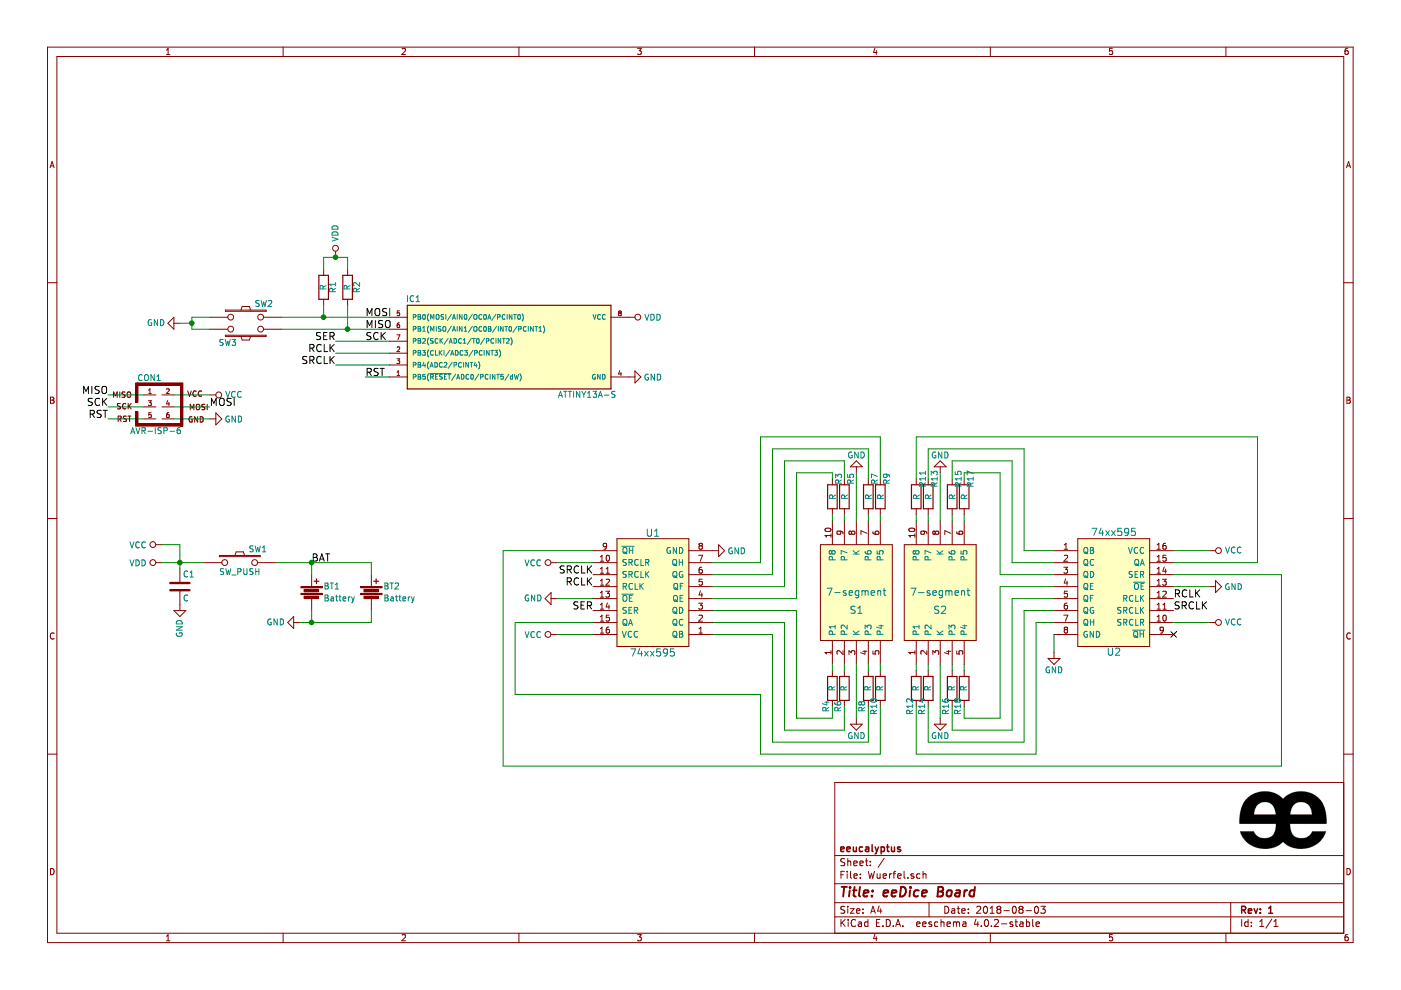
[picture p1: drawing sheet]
EESchema Schematic File Version 2
LIBS:power
LIBS:device
LIBS:transistors
LIBS:conn
LIBS:linear
LIBS:regul
LIBS:74xx
LIBS:cmos4000
LIBS:adc-dac
LIBS:memory
LIBS:xilinx
LIBS:microcontrollers
LIBS:dsp
LIBS:microchip
LIBS:analog_switches
LIBS:motorola
LIBS:texas
LIBS:intel
LIBS:audio
LIBS:interface
LIBS:digital-audio
LIBS:philips
LIBS:display
LIBS:cypress
LIBS:siliconi
LIBS:opto
LIBS:atmel
LIBS:contrib
LIBS:valves
LIBS:efm8bb10f8g-a-soic16
LIBS:Wuerfel-cache
EELAYER 25 0
EELAYER END
$Descr A4 11693 8268
encoding utf-8
Sheet 1 1
Title "eeDice Board"
Date "2018-08-03"
Rev "1"
Comp "eeucalyptus"
Comment1 ""
Comment2 ""
Comment3 ""
Comment4 ""
$EndDescr
$Comp
L GND #PWR01
U 1 1
P 5250 3150
F 0 "#PWR01" H 5250 2900 50  0001 C CNN
F 1 "GND" V 5250 2950 50  0000 C CNN
F 2 "" H 5250 3150 50  0000 C CNN
F 3 "" H 5250 3150 50  0000 C CNN
	1    5250 3150
	0    -1   -1   0   
$EndComp
$Comp
L Battery BT2
U 1 1
P 3100 4950
F 0 "BT2" H 3200 5000 50  0000 L CNN
F 1 "Battery" H 3200 4900 50  0000 L CNN
F 2 "Pin_Headers:Pin_Header_Straight_1x02_Pitch2.54mm" V 3100 4990 50  0001 C CNN
F 3 "" V 3100 4990 50  0000 C CNN
	1    3100 4950
	1    0    0    -1  
$EndComp
$Comp
L VDD #PWR02
U 1 1
P 1350 4700
F 0 "#PWR02" H 1350 4550 50  0001 C CNN
F 1 "VDD" V 1350 4900 50  0000 C CNN
F 2 "" H 1350 4700 50  0000 C CNN
F 3 "" H 1350 4700 50  0000 C CNN
	1    1350 4700
	0    -1   -1   0   
$EndComp
$Comp
L GND #PWR03
U 1 1
P 2500 5200
F 0 "#PWR03" H 2500 4950 50  0001 C CNN
F 1 "GND" V 2500 5000 50  0000 C CNN
F 2 "" H 2500 5200 50  0000 C CNN
F 3 "" H 2500 5200 50  0000 C CNN
	1    2500 5200
	0    1    1    0   
$EndComp
$Comp
L SW_PUSH SW2
U 1 1
P 2050 2650
F 0 "SW2" H 2200 2760 50  0000 C CNN
F 1 "SW_PUSH" H 2050 2900 50  0001 C CNN
F 2 "Buttons_Switches_ThroughHole:SW_PUSH_6mm" H 2050 2650 50  0001 C CNN
F 3 "" H 2050 2650 50  0000 C CNN
	1    2050 2650
	1    0    0    -1  
$EndComp
$Comp
L R R1
U 1 1
P 2700 2400
F 0 "R1" V 2780 2400 50  0000 C CNN
F 1 "R" V 2700 2400 50  0000 C CNN
F 2 "Resistors_SMD:R_0603" V 2630 2400 50  0001 C CNN
F 3 "" H 2700 2400 50  0000 C CNN
	1    2700 2400
	1    0    0    -1  
$EndComp
$Comp
L VDD #PWR04
U 1 1
P 2800 2150
F 0 "#PWR04" H 2800 2000 50  0001 C CNN
F 1 "VDD" V 2800 2350 50  0000 C CNN
F 2 "" H 2800 2150 50  0000 C CNN
F 3 "" H 2800 2150 50  0000 C CNN
	1    2800 2150
	1    0    0    -1  
$EndComp
$Comp
L GND #PWR05
U 1 1
P 1500 2700
F 0 "#PWR05" H 1500 2450 50  0001 C CNN
F 1 "GND" V 1500 2500 50  0000 C CNN
F 2 "" H 1500 2700 50  0000 C CNN
F 3 "" H 1500 2700 50  0000 C CNN
	1    1500 2700
	0    1    1    0   
$EndComp
$Comp
L VCC #PWR06
U 1 1
P 1350 4550
F 0 "#PWR06" H 1350 4400 50  0001 C CNN
F 1 "VCC" V 1350 4750 50  0000 C CNN
F 2 "" H 1350 4550 50  0000 C CNN
F 3 "" H 1350 4550 50  0000 C CNN
	1    1350 4550
	0    -1   -1   0   
$EndComp
$Comp
L C C1
U 1 1
P 1500 4900
F 0 "C1" H 1525 5000 50  0000 L CNN
F 1 "C" H 1525 4800 50  0000 L CNN
F 2 "Capacitors_SMD:C_0603" H 1538 4750 50  0001 C CNN
F 3 "" H 1500 4900 50  0000 C CNN
	1    1500 4900
	1    0    0    -1  
$EndComp
$Comp
L ATTINY13A-S IC1
U 1 1
P 4250 2900
F 0 "IC1" H 3450 3300 50  0000 C CNN
F 1 "ATTINY13A-S" H 4900 2500 50  0000 C CNN
F 2 "Housings_SOIC:SOIC-8_3.9x4.9mm_Pitch1.27mm" H 4900 2900 50  0001 C CIN
F 3 "" H 3450 3250 50  0000 C CNN
	1    4250 2900
	1    0    0    -1  
$EndComp
$Comp
L VDD #PWR07
U 1 1
P 5250 2650
F 0 "#PWR07" H 5250 2500 50  0001 C CNN
F 1 "VDD" V 5250 2850 50  0000 C CNN
F 2 "" H 5250 2650 50  0000 C CNN
F 3 "" H 5250 2650 50  0000 C CNN
	1    5250 2650
	0    1    -1   0   
$EndComp
$Comp
L SW_PUSH SW3
U 1 1
P 2050 2750
F 0 "SW3" H 2200 2860 50  0000 C CNN
F 1 "SW_PUSH" H 2050 2670 50  0001 C CNN
F 2 "Buttons_Switches_ThroughHole:SW_PUSH_6mm" H 2050 2750 50  0001 C CNN
F 3 "" H 2050 2750 50  0000 C CNN
	1    2050 2750
	-1   0    0    1   
$EndComp
$Comp
L R R2
U 1 1
P 2900 2400
F 0 "R2" V 2980 2400 50  0000 C CNN
F 1 "R" V 2900 2400 50  0000 C CNN
F 2 "Resistors_SMD:R_0603" V 2830 2400 50  0001 C CNN
F 3 "" H 2900 2400 50  0000 C CNN
	1    2900 2400
	1    0    0    -1  
$EndComp
$Comp
L Battery BT1
U 1 1
P 2600 4950
F 0 "BT1" H 2700 5000 50  0000 L CNN
F 1 "Battery" H 2700 4900 50  0000 L CNN
F 2 "footprints:CR2032_Halter" V 2600 4990 50  0001 C CNN
F 3 "" V 2600 4990 50  0000 C CNN
	1    2600 4950
	1    0    0    -1  
$EndComp
$Comp
L SW_PUSH SW1
U 1 1
P 2000 4700
F 0 "SW1" H 2150 4810 50  0000 C CNN
F 1 "SW_PUSH" H 2000 4620 50  0000 C CNN
F 2 "Pin_Headers:Pin_Header_Straight_1x03_Pitch2.54mm" H 2000 4700 50  0001 C CNN
F 3 "" H 2000 4700 50  0000 C CNN
	1    2000 4700
	1    0    0    -1  
$EndComp
$Comp
L AVR-ISP-6 CON1
U 1 1
P 1350 3400
F 0 "CON1" H 1245 3640 50  0000 C CNN
F 1 "AVR-ISP-6" H 1085 3170 50  0000 L BNN
F 2 "Pin_Headers:Pin_Header_Straight_2x03_Pitch2.54mm" V 830 3440 50  0001 C CNN
F 3 "" H 1325 3400 50  0000 C CNN
	1    1350 3400
	1    0    0    -1  
$EndComp
$Comp
L VCC #PWR08
U 1 1
P 1750 3300
F 0 "#PWR08" H 1750 3150 50  0001 C CNN
F 1 "VCC" V 1750 3500 50  0000 C CNN
F 2 "" H 1750 3300 50  0000 C CNN
F 3 "" H 1750 3300 50  0000 C CNN
	1    1750 3300
	0    1    1    0   
$EndComp
$Comp
L GND #PWR09
U 1 1
P 1750 3500
F 0 "#PWR09" H 1750 3250 50  0001 C CNN
F 1 "GND" V 1750 3300 50  0000 C CNN
F 2 "" H 1750 3500 50  0000 C CNN
F 3 "" H 1750 3500 50  0000 C CNN
	1    1750 3500
	0    -1   -1   0   
$EndComp
Text Label 3050 2650 0    60   ~ 0
MOSI
Text Label 3050 2750 0    60   ~ 0
MISO
Text Label 3050 2850 0    60   ~ 0
SCK
Text Label 3050 3150 0    60   ~ 0
RST
Text Label 1750 3400 0    60   ~ 0
MOSI
Text Label 900  3300 2    60   ~ 0
MISO
Text Label 900  3400 2    60   ~ 0
SCK
Text Label 900  3500 2    60   ~ 0
RST
$Comp
L GND #PWR010
U 1 1
P 1500 5050
F 0 "#PWR010" H 1500 4800 50  0001 C CNN
F 1 "GND" V 1500 4850 50  0000 C CNN
F 2 "" H 1500 5050 50  0000 C CNN
F 3 "" H 1500 5050 50  0000 C CNN
	1    1500 5050
	1    0    0    -1  
$EndComp
Text Label 2600 4700 0    60   ~ 0
BAT
$Comp
L 74xx595 U2
U 1 1
P 9300 4950
F 0 "U2" H 9300 4450 60  0000 C CNN
F 1 "74xx595" H 9300 5450 60  0000 C CNN
F 2 "Housings_SOIC:SOIC-16_3.9x9.9mm_Pitch1.27mm" H 9250 5100 60  0001 C CNN
F 3 "" H 9250 5100 60  0000 C CNN
	1    9300 4950
	1    0    0    -1  
$EndComp
$Comp
L 74xx595 U1
U 1 1
P 5450 4950
F 0 "U1" H 5450 4450 60  0000 C CNN
F 1 "74xx595" H 5450 5450 60  0000 C CNN
F 2 "Housings_SOIC:SOIC-16_3.9x9.9mm_Pitch1.27mm" H 5400 5100 60  0001 C CNN
F 3 "" H 5400 5100 60  0000 C CNN
	1    5450 4950
	-1   0    0    1   
$EndComp
$Comp
L 7-segment S1
U 1 1
P 7150 4950
F 0 "S1" H 7150 4800 60  0000 C CNN
F 1 "7-segment" H 7150 4950 60  0000 C CNN
F 2 "footprints:7-Segment" H 7150 4950 60  0001 C CNN
F 3 "" H 7150 4950 60  0000 C CNN
	1    7150 4950
	1    0    0    -1  
$EndComp
$Comp
L 7-segment S2
U 1 1
P 7850 4950
F 0 "S2" H 7850 4800 60  0000 C CNN
F 1 "7-segment" H 7850 4950 60  0000 C CNN
F 2 "footprints:7-Segment" H 7850 4950 60  0001 C CNN
F 3 "" H 7850 4950 60  0000 C CNN
	1    7850 4950
	1    0    0    -1  
$EndComp
$Comp
L R R9
U 1 1
P 7350 4150
F 0 "R9" V 7300 4000 50  0000 C CNN
F 1 "R" V 7350 4150 50  0000 C CNN
F 2 "Resistors_SMD:R_0603" V 7280 4150 50  0001 C CNN
F 3 "" H 7350 4150 50  0000 C CNN
	1    7350 4150
	-1   0    0    1   
$EndComp
$Comp
L R R7
U 1 1
P 7250 4150
F 0 "R7" V 7200 4000 50  0000 C CNN
F 1 "R" V 7250 4150 50  0000 C CNN
F 2 "Resistors_SMD:R_0603" V 7180 4150 50  0001 C CNN
F 3 "" H 7250 4150 50  0000 C CNN
	1    7250 4150
	-1   0    0    1   
$EndComp
$Comp
L R R5
U 1 1
P 7050 4150
F 0 "R5" V 7000 4000 50  0000 C CNN
F 1 "R" V 7050 4150 50  0000 C CNN
F 2 "Resistors_SMD:R_0603" V 6980 4150 50  0001 C CNN
F 3 "" H 7050 4150 50  0000 C CNN
	1    7050 4150
	-1   0    0    1   
$EndComp
$Comp
L R R3
U 1 1
P 6950 4150
F 0 "R3" V 6900 4000 50  0000 C CNN
F 1 "R" V 6950 4150 50  0000 C CNN
F 2 "Resistors_SMD:R_0603" V 6880 4150 50  0001 C CNN
F 3 "" H 6950 4150 50  0000 C CNN
	1    6950 4150
	-1   0    0    1   
$EndComp
$Comp
L R R4
U 1 1
P 6950 5750
F 0 "R4" V 6900 5600 50  0000 C CNN
F 1 "R" V 6950 5750 50  0000 C CNN
F 2 "Resistors_SMD:R_0603" V 6880 5750 50  0001 C CNN
F 3 "" H 6950 5750 50  0000 C CNN
	1    6950 5750
	1    0    0    -1  
$EndComp
$Comp
L R R6
U 1 1
P 7050 5750
F 0 "R6" V 7000 5600 50  0000 C CNN
F 1 "R" V 7050 5750 50  0000 C CNN
F 2 "Resistors_SMD:R_0603" V 6980 5750 50  0001 C CNN
F 3 "" H 7050 5750 50  0000 C CNN
	1    7050 5750
	1    0    0    -1  
$EndComp
$Comp
L R R8
U 1 1
P 7250 5750
F 0 "R8" V 7200 5600 50  0000 C CNN
F 1 "R" V 7250 5750 50  0000 C CNN
F 2 "Resistors_SMD:R_0603" V 7180 5750 50  0001 C CNN
F 3 "" H 7250 5750 50  0000 C CNN
	1    7250 5750
	1    0    0    -1  
$EndComp
$Comp
L R R10
U 1 1
P 7350 5750
F 0 "R10" V 7300 5600 50  0000 C CNN
F 1 "R" V 7350 5750 50  0000 C CNN
F 2 "Resistors_SMD:R_0603" V 7280 5750 50  0001 C CNN
F 3 "" H 7350 5750 50  0000 C CNN
	1    7350 5750
	1    0    0    -1  
$EndComp
$Comp
L R R11
U 1 1
P 7650 4150
F 0 "R11" V 7600 4000 50  0000 C CNN
F 1 "R" V 7650 4150 50  0000 C CNN
F 2 "Resistors_SMD:R_0603" V 7580 4150 50  0001 C CNN
F 3 "" H 7650 4150 50  0000 C CNN
	1    7650 4150
	-1   0    0    1   
$EndComp
$Comp
L R R13
U 1 1
P 7750 4150
F 0 "R13" V 7700 4000 50  0000 C CNN
F 1 "R" V 7750 4150 50  0000 C CNN
F 2 "Resistors_SMD:R_0603" V 7680 4150 50  0001 C CNN
F 3 "" H 7750 4150 50  0000 C CNN
	1    7750 4150
	-1   0    0    1   
$EndComp
$Comp
L R R15
U 1 1
P 7950 4150
F 0 "R15" V 7900 4000 50  0000 C CNN
F 1 "R" V 7950 4150 50  0000 C CNN
F 2 "Resistors_SMD:R_0603" V 7880 4150 50  0001 C CNN
F 3 "" H 7950 4150 50  0000 C CNN
	1    7950 4150
	-1   0    0    1   
$EndComp
$Comp
L R R17
U 1 1
P 8050 4150
F 0 "R17" V 8000 4000 50  0000 C CNN
F 1 "R" V 8050 4150 50  0000 C CNN
F 2 "Resistors_SMD:R_0603" V 7980 4150 50  0001 C CNN
F 3 "" H 8050 4150 50  0000 C CNN
	1    8050 4150
	-1   0    0    1   
$EndComp
$Comp
L R R12
U 1 1
P 7650 5750
F 0 "R12" V 7600 5600 50  0000 C CNN
F 1 "R" V 7650 5750 50  0000 C CNN
F 2 "Resistors_SMD:R_0603" V 7580 5750 50  0001 C CNN
F 3 "" H 7650 5750 50  0000 C CNN
	1    7650 5750
	1    0    0    -1  
$EndComp
$Comp
L R R14
U 1 1
P 7750 5750
F 0 "R14" V 7700 5600 50  0000 C CNN
F 1 "R" V 7750 5750 50  0000 C CNN
F 2 "Resistors_SMD:R_0603" V 7680 5750 50  0001 C CNN
F 3 "" H 7750 5750 50  0000 C CNN
	1    7750 5750
	1    0    0    -1  
$EndComp
$Comp
L R R16
U 1 1
P 7950 5750
F 0 "R16" V 7900 5600 50  0000 C CNN
F 1 "R" V 7950 5750 50  0000 C CNN
F 2 "Resistors_SMD:R_0603" V 7880 5750 50  0001 C CNN
F 3 "" H 7950 5750 50  0000 C CNN
	1    7950 5750
	1    0    0    -1  
$EndComp
$Comp
L R R18
U 1 1
P 8050 5750
F 0 "R18" V 8000 5600 50  0000 C CNN
F 1 "R" V 8050 5750 50  0000 C CNN
F 2 "Resistors_SMD:R_0603" V 7980 5750 50  0001 C CNN
F 3 "" H 8050 5750 50  0000 C CNN
	1    8050 5750
	1    0    0    -1  
$EndComp
$Comp
L GND #PWR011
U 1 1
P 7850 3950
F 0 "#PWR011" H 7850 3700 50  0001 C CNN
F 1 "GND" H 7850 3800 50  0000 C CNN
F 2 "" H 7850 3950 50  0000 C CNN
F 3 "" H 7850 3950 50  0000 C CNN
	1    7850 3950
	-1   0    0    1   
$EndComp
$Comp
L GND #PWR012
U 1 1
P 7150 3950
F 0 "#PWR012" H 7150 3700 50  0001 C CNN
F 1 "GND" H 7150 3800 50  0000 C CNN
F 2 "" H 7150 3950 50  0000 C CNN
F 3 "" H 7150 3950 50  0000 C CNN
	1    7150 3950
	-1   0    0    1   
$EndComp
$Comp
L GND #PWR013
U 1 1
P 7150 6000
F 0 "#PWR013" H 7150 5750 50  0001 C CNN
F 1 "GND" H 7150 5850 50  0000 C CNN
F 2 "" H 7150 6000 50  0000 C CNN
F 3 "" H 7150 6000 50  0000 C CNN
	1    7150 6000
	1    0    0    -1  
$EndComp
$Comp
L GND #PWR014
U 1 1
P 7850 6000
F 0 "#PWR014" H 7850 5750 50  0001 C CNN
F 1 "GND" H 7850 5850 50  0000 C CNN
F 2 "" H 7850 6000 50  0000 C CNN
F 3 "" H 7850 6000 50  0000 C CNN
	1    7850 6000
	1    0    0    -1  
$EndComp
Wire Wire Line
	3100 5200 3100 5100
Wire Wire Line
	2350 2650 3250 2650
Connection ~ 2700 2650
Wire Wire Line
	2800 2850 3250 2850
Wire Wire Line
	2800 2950 3250 2950
Wire Wire Line
	2800 3050 3250 3050
Wire Wire Line
	2350 2750 3250 2750
Wire Wire Line
	1600 2750 1750 2750
Wire Wire Line
	1750 2650 1600 2650
Wire Wire Line
	1600 2650 1600 2750
Wire Wire Line
	2700 2150 2900 2150
Wire Wire Line
	2700 2150 2700 2250
Wire Wire Line
	2900 2150 2900 2250
Connection ~ 2800 2150
Wire Wire Line
	2900 2550 2900 2750
Connection ~ 2900 2750
Wire Wire Line
	1600 2700 1500 2700
Connection ~ 1600 2700
Wire Wire Line
	2600 5100 2600 5200
Connection ~ 2600 5200
Connection ~ 2600 4700
Wire Wire Line
	2600 4800 2600 4700
Wire Wire Line
	1350 4550 1500 4550
Wire Wire Line
	1500 4550 1500 4750
Wire Wire Line
	3100 4700 3100 4800
Wire Wire Line
	2300 4700 3100 4700
Wire Wire Line
	2500 5200 3100 5200
Wire Wire Line
	1350 4700 1700 4700
Connection ~ 1500 4700
Wire Wire Line
	1450 3300 1750 3300
Wire Wire Line
	1750 3500 1450 3500
Wire Wire Line
	2700 2550 2700 2650
Wire Wire Line
	3050 3150 3250 3150
Wire Wire Line
	1200 3500 900  3500
Wire Wire Line
	900  3400 1200 3400
Wire Wire Line
	900  3300 1200 3300
Wire Wire Line
	1750 3400 1450 3400
Wire Wire Line
	6950 4000 6950 3950
Wire Wire Line
	6950 3950 6650 3950
Wire Wire Line
	6650 3950 6650 5000
Wire Wire Line
	6650 5000 5950 5000
Wire Wire Line
	7050 4000 7050 3850
Wire Wire Line
	7050 3850 6550 3850
Wire Wire Line
	6550 3850 6550 4900
Wire Wire Line
	6550 4900 5950 4900
Wire Wire Line
	5950 4800 6450 4800
Wire Wire Line
	6450 4800 6450 3750
Wire Wire Line
	6450 3750 7250 3750
Wire Wire Line
	7250 3750 7250 4000
Wire Wire Line
	7350 4000 7350 3650
Wire Wire Line
	7350 3650 6350 3650
Wire Wire Line
	6350 3650 6350 4700
Wire Wire Line
	6350 4700 5950 4700
Wire Wire Line
	6950 5900 6950 6000
Wire Wire Line
	6950 6000 6650 6000
Wire Wire Line
	6650 6000 6650 5100
Wire Wire Line
	6650 5100 5950 5100
Wire Wire Line
	5950 5200 6550 5200
Wire Wire Line
	6550 5200 6550 6100
Wire Wire Line
	6550 6100 7050 6100
Wire Wire Line
	7050 6100 7050 5900
Wire Wire Line
	7250 5900 7250 6200
Wire Wire Line
	7250 6200 6450 6200
Wire Wire Line
	6450 6200 6450 5300
Wire Wire Line
	6450 5300 5950 5300
Wire Wire Line
	4950 5200 4300 5200
Wire Wire Line
	4300 5200 4300 5800
Wire Wire Line
	4300 5800 6350 5800
Wire Wire Line
	6350 5800 6350 6300
Wire Wire Line
	6350 6300 7350 6300
Wire Wire Line
	7350 6300 7350 5900
Wire Wire Line
	8050 4000 8050 3950
Wire Wire Line
	8050 3950 8350 3950
Wire Wire Line
	8350 4900 8800 4900
Wire Wire Line
	8350 4800 8800 4800
Wire Wire Line
	8450 3850 7950 3850
Wire Wire Line
	7950 3850 7950 4000
Wire Wire Line
	7750 4000 7750 3750
Wire Wire Line
	7750 3750 8550 3750
Wire Wire Line
	8450 4700 8800 4700
Wire Wire Line
	7650 3650 10500 3650
Wire Wire Line
	7650 3650 7650 4000
Wire Wire Line
	8350 4900 8350 6000
Wire Wire Line
	8350 6000 8050 6000
Wire Wire Line
	8050 6000 8050 5900
Wire Wire Line
	7950 5900 7950 6100
Wire Wire Line
	7950 6100 8450 6100
Wire Wire Line
	8450 6100 8450 5000
Wire Wire Line
	8550 5100 8550 6200
Wire Wire Line
	8550 6200 7750 6200
Wire Wire Line
	7750 6200 7750 5900
Wire Wire Line
	8350 3950 8350 4800
Wire Wire Line
	8450 4700 8450 3850
Wire Wire Line
	8550 3750 8550 4600
Wire Wire Line
	8550 4600 8800 4600
Wire Wire Line
	10500 3650 10500 4700
Wire Wire Line
	10500 4700 9800 4700
Wire Wire Line
	8450 5000 8800 5000
Wire Wire Line
	8550 5100 8800 5100
Wire Wire Line
	8800 5200 8650 5200
Wire Wire Line
	8650 5200 8650 6300
Wire Wire Line
	8650 6300 7650 6300
Wire Wire Line
	7650 6300 7650 5900
Wire Wire Line
	6950 4300 6950 4350
Wire Wire Line
	7050 4300 7050 4350
Wire Wire Line
	7250 4300 7250 4350
Wire Wire Line
	7350 4300 7350 4350
Wire Wire Line
	7650 4300 7650 4350
Wire Wire Line
	7750 4300 7750 4350
Wire Wire Line
	7950 4300 7950 4350
Wire Wire Line
	8050 4300 8050 4350
Wire Wire Line
	7850 4350 7850 3950
Wire Wire Line
	7150 3950 7150 4350
Wire Wire Line
	7150 6000 7150 5550
Wire Wire Line
	7850 6000 7850 5550
Wire Wire Line
	7650 5550 7650 5600
Wire Wire Line
	7750 5550 7750 5600
Wire Wire Line
	7950 5550 7950 5600
Wire Wire Line
	8050 5550 8050 5600
Wire Wire Line
	7350 5550 7350 5600
Wire Wire Line
	7250 5550 7250 5600
Wire Wire Line
	7050 5550 7050 5600
Wire Wire Line
	6950 5550 6950 5600
Wire Wire Line
	4950 4600 4200 4600
Wire Wire Line
	4200 4600 4200 6400
Wire Wire Line
	4200 6400 10700 6400
Wire Wire Line
	10700 6400 10700 4800
Wire Wire Line
	10700 4800 9800 4800
NoConn ~ 9800 5300
Text Label 4950 4800 2    60   ~ 0
SRCLK
Text Label 4950 4900 2    60   ~ 0
RCLK
Text Label 4950 5100 2    60   ~ 0
SER
$Comp
L GND #PWR015
U 1 1
P 4650 5000
F 0 "#PWR015" H 4650 4750 50  0001 C CNN
F 1 "GND" V 4650 4800 50  0000 C CNN
F 2 "" H 4650 5000 50  0000 C CNN
F 3 "" H 4650 5000 50  0000 C CNN
	1    4650 5000
	0    1    1    0   
$EndComp
Wire Wire Line
	4650 5000 4950 5000
$Comp
L VCC #PWR016
U 1 1
P 4650 4700
F 0 "#PWR016" H 4650 4550 50  0001 C CNN
F 1 "VCC" V 4650 4900 50  0000 C CNN
F 2 "" H 4650 4700 50  0000 C CNN
F 3 "" H 4650 4700 50  0000 C CNN
	1    4650 4700
	0    -1   -1   0   
$EndComp
Wire Wire Line
	4650 4700 4950 4700
$Comp
L VCC #PWR017
U 1 1
P 4650 5300
F 0 "#PWR017" H 4650 5150 50  0001 C CNN
F 1 "VCC" V 4650 5500 50  0000 C CNN
F 2 "" H 4650 5300 50  0000 C CNN
F 3 "" H 4650 5300 50  0000 C CNN
	1    4650 5300
	0    -1   -1   0   
$EndComp
Wire Wire Line
	4650 5300 4950 5300
$Comp
L GND #PWR018
U 1 1
P 5950 4600
F 0 "#PWR018" H 5950 4350 50  0001 C CNN
F 1 "GND" V 5950 4400 50  0000 C CNN
F 2 "" H 5950 4600 50  0000 C CNN
F 3 "" H 5950 4600 50  0000 C CNN
	1    5950 4600
	0    -1   -1   0   
$EndComp
Text Label 9800 5100 0    60   ~ 0
SRCLK
Text Label 9800 5000 0    60   ~ 0
RCLK
$Comp
L VCC #PWR019
U 1 1
P 10100 5200
F 0 "#PWR019" H 10100 5050 50  0001 C CNN
F 1 "VCC" V 10100 5400 50  0000 C CNN
F 2 "" H 10100 5200 50  0000 C CNN
F 3 "" H 10100 5200 50  0000 C CNN
	1    10100 5200
	0    1    1    0   
$EndComp
Wire Wire Line
	10100 5200 9800 5200
$Comp
L GND #PWR020
U 1 1
P 10100 4900
F 0 "#PWR020" H 10100 4650 50  0001 C CNN
F 1 "GND" V 10100 4700 50  0000 C CNN
F 2 "" H 10100 4900 50  0000 C CNN
F 3 "" H 10100 4900 50  0000 C CNN
	1    10100 4900
	0    -1   -1   0   
$EndComp
Wire Wire Line
	10100 4900 9800 4900
$Comp
L VCC #PWR021
U 1 1
P 10100 4600
F 0 "#PWR021" H 10100 4450 50  0001 C CNN
F 1 "VCC" V 10100 4800 50  0000 C CNN
F 2 "" H 10100 4600 50  0000 C CNN
F 3 "" H 10100 4600 50  0000 C CNN
	1    10100 4600
	0    1    1    0   
$EndComp
Wire Wire Line
	10100 4600 9800 4600
$Comp
L GND #PWR022
U 1 1
P 8800 5450
F 0 "#PWR022" H 8800 5200 50  0001 C CNN
F 1 "GND" H 8800 5300 50  0000 C CNN
F 2 "" H 8800 5450 50  0000 C CNN
F 3 "" H 8800 5450 50  0000 C CNN
	1    8800 5450
	1    0    0    -1  
$EndComp
Wire Wire Line
	8800 5450 8800 5300
Text Label 2800 3050 2    60   ~ 0
SRCLK
Text Label 2800 2950 2    60   ~ 0
RCLK
Text Label 2800 2850 2    60   ~ 0
SER
$EndSCHEMATC
